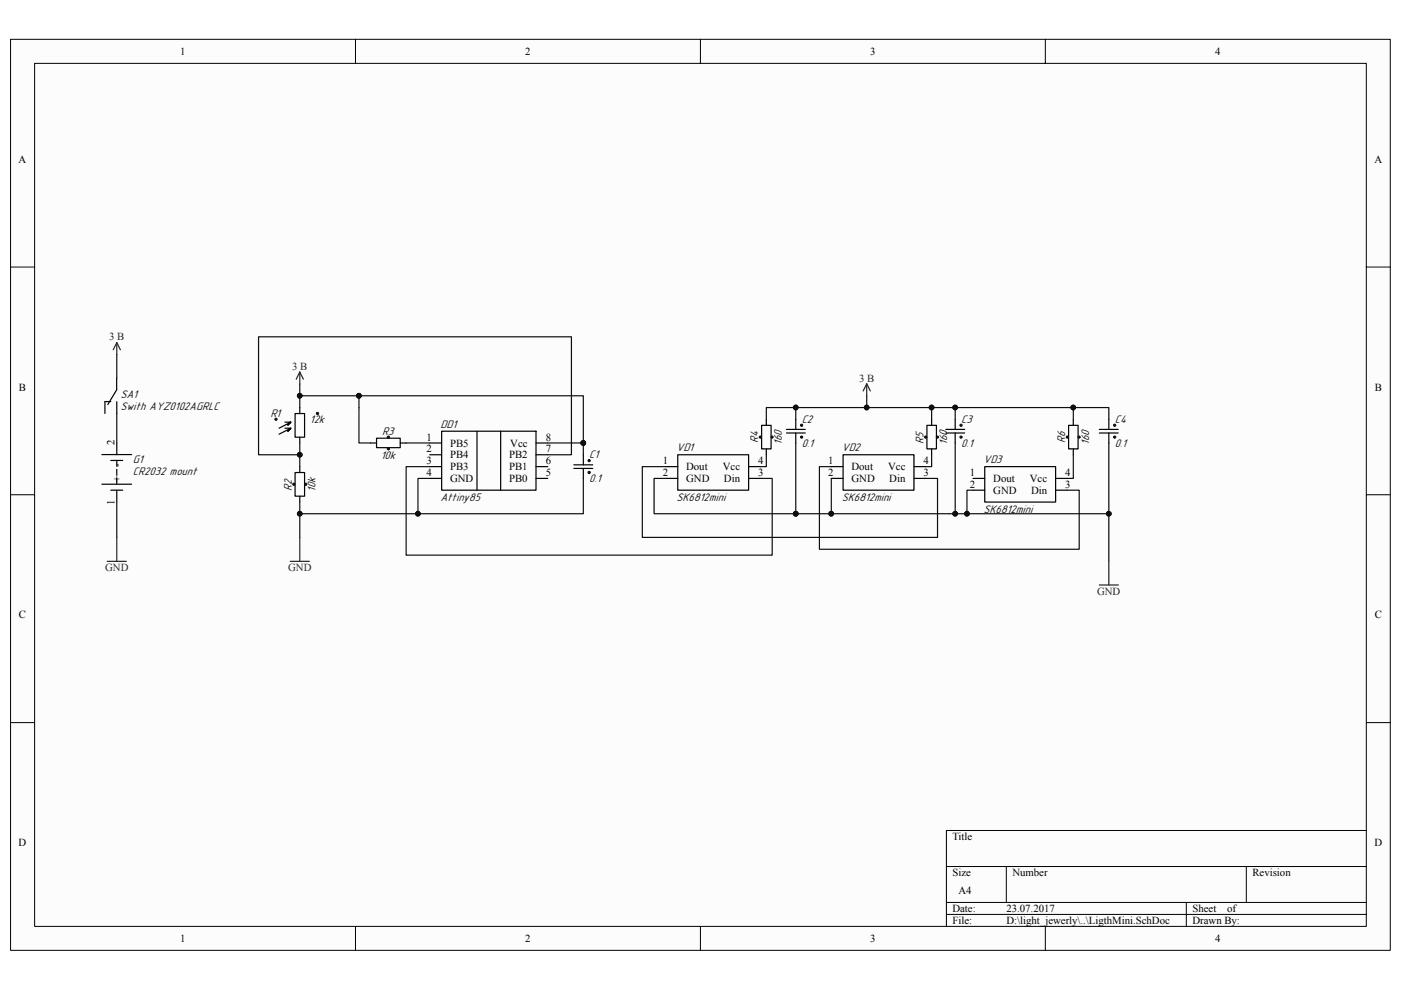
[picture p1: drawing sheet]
<svg xmlns="http://www.w3.org/2000/svg" width="297mm" height="210mm" viewBox="0 0 297 210" stroke-linecap="round" stroke-linejoin="round" font-family="sans-serif">
<path d="M2.3 8.4h292.5v193.2h-292.5z" fill="#fcfcfc"/>
<path d="M2.2 8.3h292.6v193.3h-292.6z" fill="none" stroke="#000" stroke-width=".21"/>
<path d="M7.4 13.5h282.3v183h-282.3z" fill="#fcfcfc"/>
<g fill="none" stroke="#000" stroke-width=".21">
<path d="M7.3 13.4h282.4v183.1h-282.4zM75.4 8.3v5.1M148.5 8.3v5.1M221.6 8.3v5.1M2.2 56.6h5.1M289.7 56.6h5.1M2.2 104.9h5.1M289.7 104.9h5.1M2.2 153.3h5.1M289.7 153.3h5.1M289.7 176.1h-89v20.4M75.4 196.5v5.1"/>
<path d="M148.5 196.5v5.1M200.7 183.8h89M200.7 191.4h89M200.7 194h89M213.4 183.8v7.6M221.6 196.5v5.1M251.5 191.4v5.1M264.2 183.8v7.6"/>
</g>
<g fill="none" stroke="#000" stroke-width=".25">
<path d="M21.6 96.4h6.3M23.5 85.2h-1.3v2.5M23.5 97.7h2.5M24.7 80.2v2.5l-1.8 3.1M24.8 85.2v2.5M24.8 94v2.5M24.8 97.7v1.2M24.8 99.5v1.3M60.4 90.8h1.3l-.7 .7 .7-.7-2.5 1.3M60.4 89.5h1.3l-.7 .7 .7-.7-2.5 1.3M62.6 87.7h2v5h-2zM63.6 86.4v1.3"/>
<path d="M63.6 92.7v1.3M63.6 99v1.2M78.6 94h1.2M79.8 92.9h5.1v2.1h-5.1zM84.9 94h1.2M91.1 94h2.5M91.1 96.5h2.5M91.1 99h2.5M93.6 91.5h20v12.5h-20zM101.1 91.5v12.5M106.1 91.5v12.5M113.6 94h2.5"/>
<path d="M113.6 96.5h2.5M113.6 99h2.5M121.7 98.6h4M121.7 99.4h4M123.7 96.5v2.1M123.7 99.4v2.1M141.2 99h2.5M143.7 96.5h15v7.5h-15zM158.7 99h2.5M161.5 90.2h2v5h-2zM162.5 89v1.2M162.5 95.2v1.3"/>
<path d="M166.7 91.1h4M166.7 91.8h4M168.7 89v2.1M168.7 91.8v2.2M176.3 99h2.4M178.7 96.5h15.1v7.5h-15.1zM193.8 99h2.5M196.5 90.2h2v5h-2zM197.5 89v1.2M197.5 95.2v1.3M200.5 91.1h4M200.5 91.8h4"/>
<path d="M202.5 89v2.1M202.5 91.8v2.2M208.8 99h15v7.5h-15zM226.6 90.2h2v5h-2zM227.6 89v1.2M227.6 95.2v1.3M233.1 91.1h4M233.1 91.8h4M235.1 89v2.1M235.1 91.8v2.2M21.6 102.7h6.3M23.5 104h2.5"/>
<path d="M24.8 101.4v1.3M24.8 104v2.5M62.6 100.2h2v5h-2zM63.6 105.2v1.3M91.1 101.5h2.5M113.6 101.5h2.5M141.2 101.5h2.5M158.7 101.5h2.5M176.3 101.5h2.4M193.8 101.5h2.5M206.3 101.5h2.5M206.3 104h2.5"/>
<path d="M223.8 101.5h2.5M223.8 104h2.5"/>
</g>
<g fill="none" stroke="#262626" stroke-width=".25">
<path d="M24.8 72.7l-.8 1.5M24.8 72.7l.7 1.5M24.8 72.7v2.5M63.6 78.9l-.8 1.5M63.6 78.9l.7 1.5M63.6 78.9v2.5M183.8 81.4l-.8 1.5M183.8 81.4l.7 1.5M183.8 81.4v2.5M22.7 119.1h4.1M24.8 114v5.1M61.5 119.1h4.1"/>
<path d="M63.6 114v5.1M235.1 119v5.1M233.1 124.1h4"/>
</g>
<g fill="none" stroke="#0e0e0e" stroke-width=".25">
<path d="M24.8 75.2l-.1 5M24.8 87.7v6.3M63.6 96.5h-8.8v-25.1h66.4v25.1h-5.1M63.6 81.4v2.5M63.6 94v5M76.1 83.9v10.1h2.5M76.1 83.9h47.6v10.1M76.1 83.9h-12.5v2.5M86.1 94h5M91.1 99h-5v18.8h77.6v-16.3h-2.5M116.1 94h7.6M123.7 94v2.5"/>
<path d="M141.2 99h-5v15h62.6v-12.5h-2.5M162.5 96.5v2.5h-1.3M168.7 86.4h-6.2v2.6M168.7 89v-2.6h66.4v2.6M168.7 94v15M176.3 99h-2.6v17.5h55.1v-12.5h-2.5M183.8 83.9v2.5M197.5 86.4v2.6M197.5 96.5v2.5h-1.2M202.5 86.4v2.6M202.5 94v15M227.6 86.4v2.6"/>
<path d="M227.6 96.5v5h-1.3M235.1 94v25M24.8 106.5v7.5M63.6 109v5M91.1 101.5h-2.5v7.5M123.7 101.5v7.5h-60.1v-2.5M141.2 101.5h-2.5v7.5h30M168.7 109h66.4M176.3 101.5v7.5M206.3 104h-1.3v5"/>
</g>
<g fill="#0e0e0e" stroke="#0e0e0e" stroke-width=".21">
<path d="M58.3 88.8h.4v.3h-.4z" fill-rule="evenodd"/>
<path d="M169.8 90h.3v.4h-.3z" fill-rule="evenodd"/>
<path d="M169.8 92.5h.3v.4h-.3z" fill-rule="evenodd"/>
<path d="M203.6 90h.3v.4h-.3z" fill-rule="evenodd"/>
<path d="M203.6 92.5h.3v.4h-.3z" fill-rule="evenodd"/>
<path d="M62.1 102.5h.4v.4h-.4z" fill-rule="evenodd"/>
<path d="M64.6 102.5h.4v.4h-.4z" fill-rule="evenodd"/>
<path d="M82.2 92.5h.3v.4h-.3z" fill-rule="evenodd"/>
<path d="M161 92.5h.4v.4h-.4z" fill-rule="evenodd"/>
<path d="M196.1 92.5h.3v.4h-.3z" fill-rule="evenodd"/>
<path d="M226.1 92.5h.4v.4h-.4z" fill-rule="evenodd"/>
<path d="M228.6 92.5h.4v.4h-.4z" fill-rule="evenodd"/>
<circle cx="88.6" cy="109" r=".5"/>
<circle cx="123.7" cy="94" r=".5"/>
<circle cx="76.1" cy="83.9" r=".49"/>
<circle cx="202.5" cy="86.4" r=".49"/>
<circle cx="168.7" cy="109" r=".49"/>
<circle cx="176.2" cy="109" r=".5"/>
<circle cx="202.5" cy="109" r=".49"/>
<circle cx="183.7" cy="86.4" r=".49"/>
<circle cx="235.1" cy="109" r=".5"/>
<circle cx="67.3" cy="87.7" r=".24"/>
<circle cx="63.5" cy="109" r=".5"/>
<circle cx="63.5" cy="83.9" r=".5"/>
<circle cx="205" cy="109" r=".49"/>
<circle cx="197.5" cy="86.4" r=".5"/>
<circle cx="227.5" cy="86.4" r=".5"/>
<circle cx="168.7" cy="86.4" r=".49"/>
<circle cx="124.9" cy="97.7" r=".24"/>
<circle cx="124.9" cy="100.2" r=".24"/>
<circle cx="82.3" cy="95.2" r=".24"/>
<circle cx="163.7" cy="92.7" r=".23"/>
<circle cx="198.8" cy="92.7" r=".23"/>
<circle cx="236.3" cy="90.2" r=".24"/>
<circle cx="236.3" cy="92.7" r=".24"/>
<circle cx="63.5" cy="96.4" r=".5"/>
</g>
<g font-size="2.5" fill="#0e0e0e">
<text x="25.5" y="87">Swith AYZ0102AGRLC</text>
<text x="25.5" y="84.5">SA1</text>
<text x="57.3" y="88.5">R1</text>
<text x="65.7" y="89.8">12k</text>
<text x="170" y="89.7">C2</text>
<text x="203.8" y="89.7">C3</text>
<text x="236.3" y="89.7">C4</text>
<text x="81" y="92.2">R3</text>
<text x="93.4" y="90.7">DD1</text>
<text x="143.4" y="95.7">VD1</text>
<text x="160.8" y="94" transform="rotate(-90 160.8 94)">R4</text>
<text x="165.8" y="94.4" transform="rotate(-90 165.8 94.4)">160</text>
<text x="170" y="94.8">0.1</text>
<text x="178.5" y="95.7">VD2</text>
<text x="195.8" y="94.1" transform="rotate(-90 195.8 94.1)">R5</text>
<text x="200.8" y="94.4" transform="rotate(-90 200.8 94.4)">160</text>
<text x="203.8" y="94.8">0.1</text>
<text x="225.8" y="94" transform="rotate(-90 225.8 94)">R6</text>
<text x="230.9" y="94.4" transform="rotate(-90 230.9 94.4)">160</text>
<text x="236.3" y="94.8">0.1</text>
<text x="28.2" y="100.8">CR2032 mount</text>
<text x="28.2" y="98.2">G1</text>
<text x="80.7" y="97.3">10k</text>
<text x="124.9" y="97.2">C1</text>
<text x="208.6" y="98.3">VD3</text>
<text x="61.8" y="104.1" transform="rotate(-90 61.8 104.1)">R2</text>
<text x="66.9" y="104.4" transform="rotate(-90 66.9 104.4)">10k</text>
<text x="93.4" y="106.3">Attiny85</text>
<text x="124.9" y="102.3">0.1</text>
<text x="143.4" y="106.3">SK6812mini</text>
<text x="178.5" y="106.3">SK6812mini</text>
<text x="208.6" y="108.8">SK6812mini</text>
</g>
<g font-size="2.3">
<text x="38.2" y="11.7">1</text>
<text x="111.4" y="11.7">2</text>
<text x="184.5" y="11.7">3</text>
<text x="257.6" y="11.7">4</text>
<text x="4" y="34.5">A</text>
<text x="291.4" y="34.5">A</text>
<text x="4" y="82.8">B</text>
<text x="291.5" y="82.8">B</text>
<text x="24.3" y="94.4" transform="rotate(-90 24.3 94.4)">2</text>
<text x="90.4" y="93.5">1</text>
<text x="90.4" y="96">2</text>
<text x="95.4" y="94.7">PB5</text>
<text x="108.2" y="94.7">Vcc</text>
<text x="115.7" y="96">7</text>
<text x="115.7" y="93.5">8</text>
<text x="25.5" y="99" transform="rotate(-90 25.5 99)">-</text>
<text x="90.4" y="98.5">3</text>
<text x="90.4" y="101">4</text>
<text x="95.4" y="97.2">PB4</text>
<text x="95.4" y="99.8">PB3</text>
<text x="107.9" y="99.8">PB1</text>
<text x="107.9" y="97.2">PB2</text>
<text x="115.7" y="101">5</text>
<text x="115.7" y="98.5">6</text>
<text x="140.5" y="98.5">1</text>
<text x="140.5" y="101">2</text>
<text x="145.5" y="99.8">Dout</text>
<text x="153.2" y="99.8">Vcc</text>
<text x="160.8" y="98.5">4</text>
<text x="160.8" y="101">3</text>
<text x="175.6" y="98.5">1</text>
<text x="175.6" y="101">2</text>
<text x="180.5" y="99.8">Dout</text>
<text x="188.3" y="99.8">Vcc</text>
<text x="195.8" y="101">3</text>
<text x="195.8" y="98.5">4</text>
<text x="205.6" y="101">1</text>
<text x="225.9" y="101">4</text>
<text x="24.3" y="107.2" transform="rotate(-90 24.3 107.2)">1</text>
<text x="25.5" y="102.2" transform="rotate(-90 25.5 102.2)">+</text>
<text x="95.4" y="102.3">GND</text>
<text x="107.9" y="102.3">PB0</text>
<text x="145.5" y="102.3">GND</text>
<text x="153.5" y="102.3">Din</text>
<text x="180.5" y="102.3">GND</text>
<text x="188.5" y="102.3">Din</text>
<text x="205.6" y="103.5">2</text>
<text x="210.6" y="102.3">Dout</text>
<text x="210.6" y="104.8">GND</text>
<text x="218.4" y="102.3">Vcc</text>
<text x="218.6" y="104.8">Din</text>
<text x="225.9" y="103.5">3</text>
<text x="4" y="131.2">C</text>
<text x="291.5" y="131.2">C</text>
<text x="4" y="179.5">D</text>
<text x="201.9" y="178.2">Title</text>
<text x="291.4" y="179.5">D</text>
<text x="201.9" y="185.8">Size</text>
<text x="214.6" y="185.8">Number</text>
<text x="265.5" y="185.8">Revision</text>
<text x="203.2" y="189.7">A4</text>
<text x="201.9" y="193.5">Date:</text>
<text x="201.9" y="196">File:</text>
<text x="213.4" y="193.5">23.07.2017</text>
<text x="213.4" y="196">D:\light_jewerly\..\LigthMini.SchDoc</text>
<text x="252.8" y="196">Drawn By:</text>
<text x="252.8" y="193.5">Sheet</text>
<text x="260.2" y="193.5">of</text>
<text x="38.2" y="199.8">1</text>
<text x="111.4" y="199.8">2</text>
<text x="184.5" y="199.8">3</text>
<text x="257.6" y="199.8">4</text>
</g>
<g font-size="2.3" fill="#262626">
<text x="23.2" y="72.2">3 B</text>
<text x="62" y="78.4">3 B</text>
<text x="182.1" y="80.9">3 B</text>
<text x="22.3" y="121.1">GND</text>
<text x="61.1" y="121.1">GND</text>
<text x="232.6" y="126.1">GND</text>
</g>
</svg>
